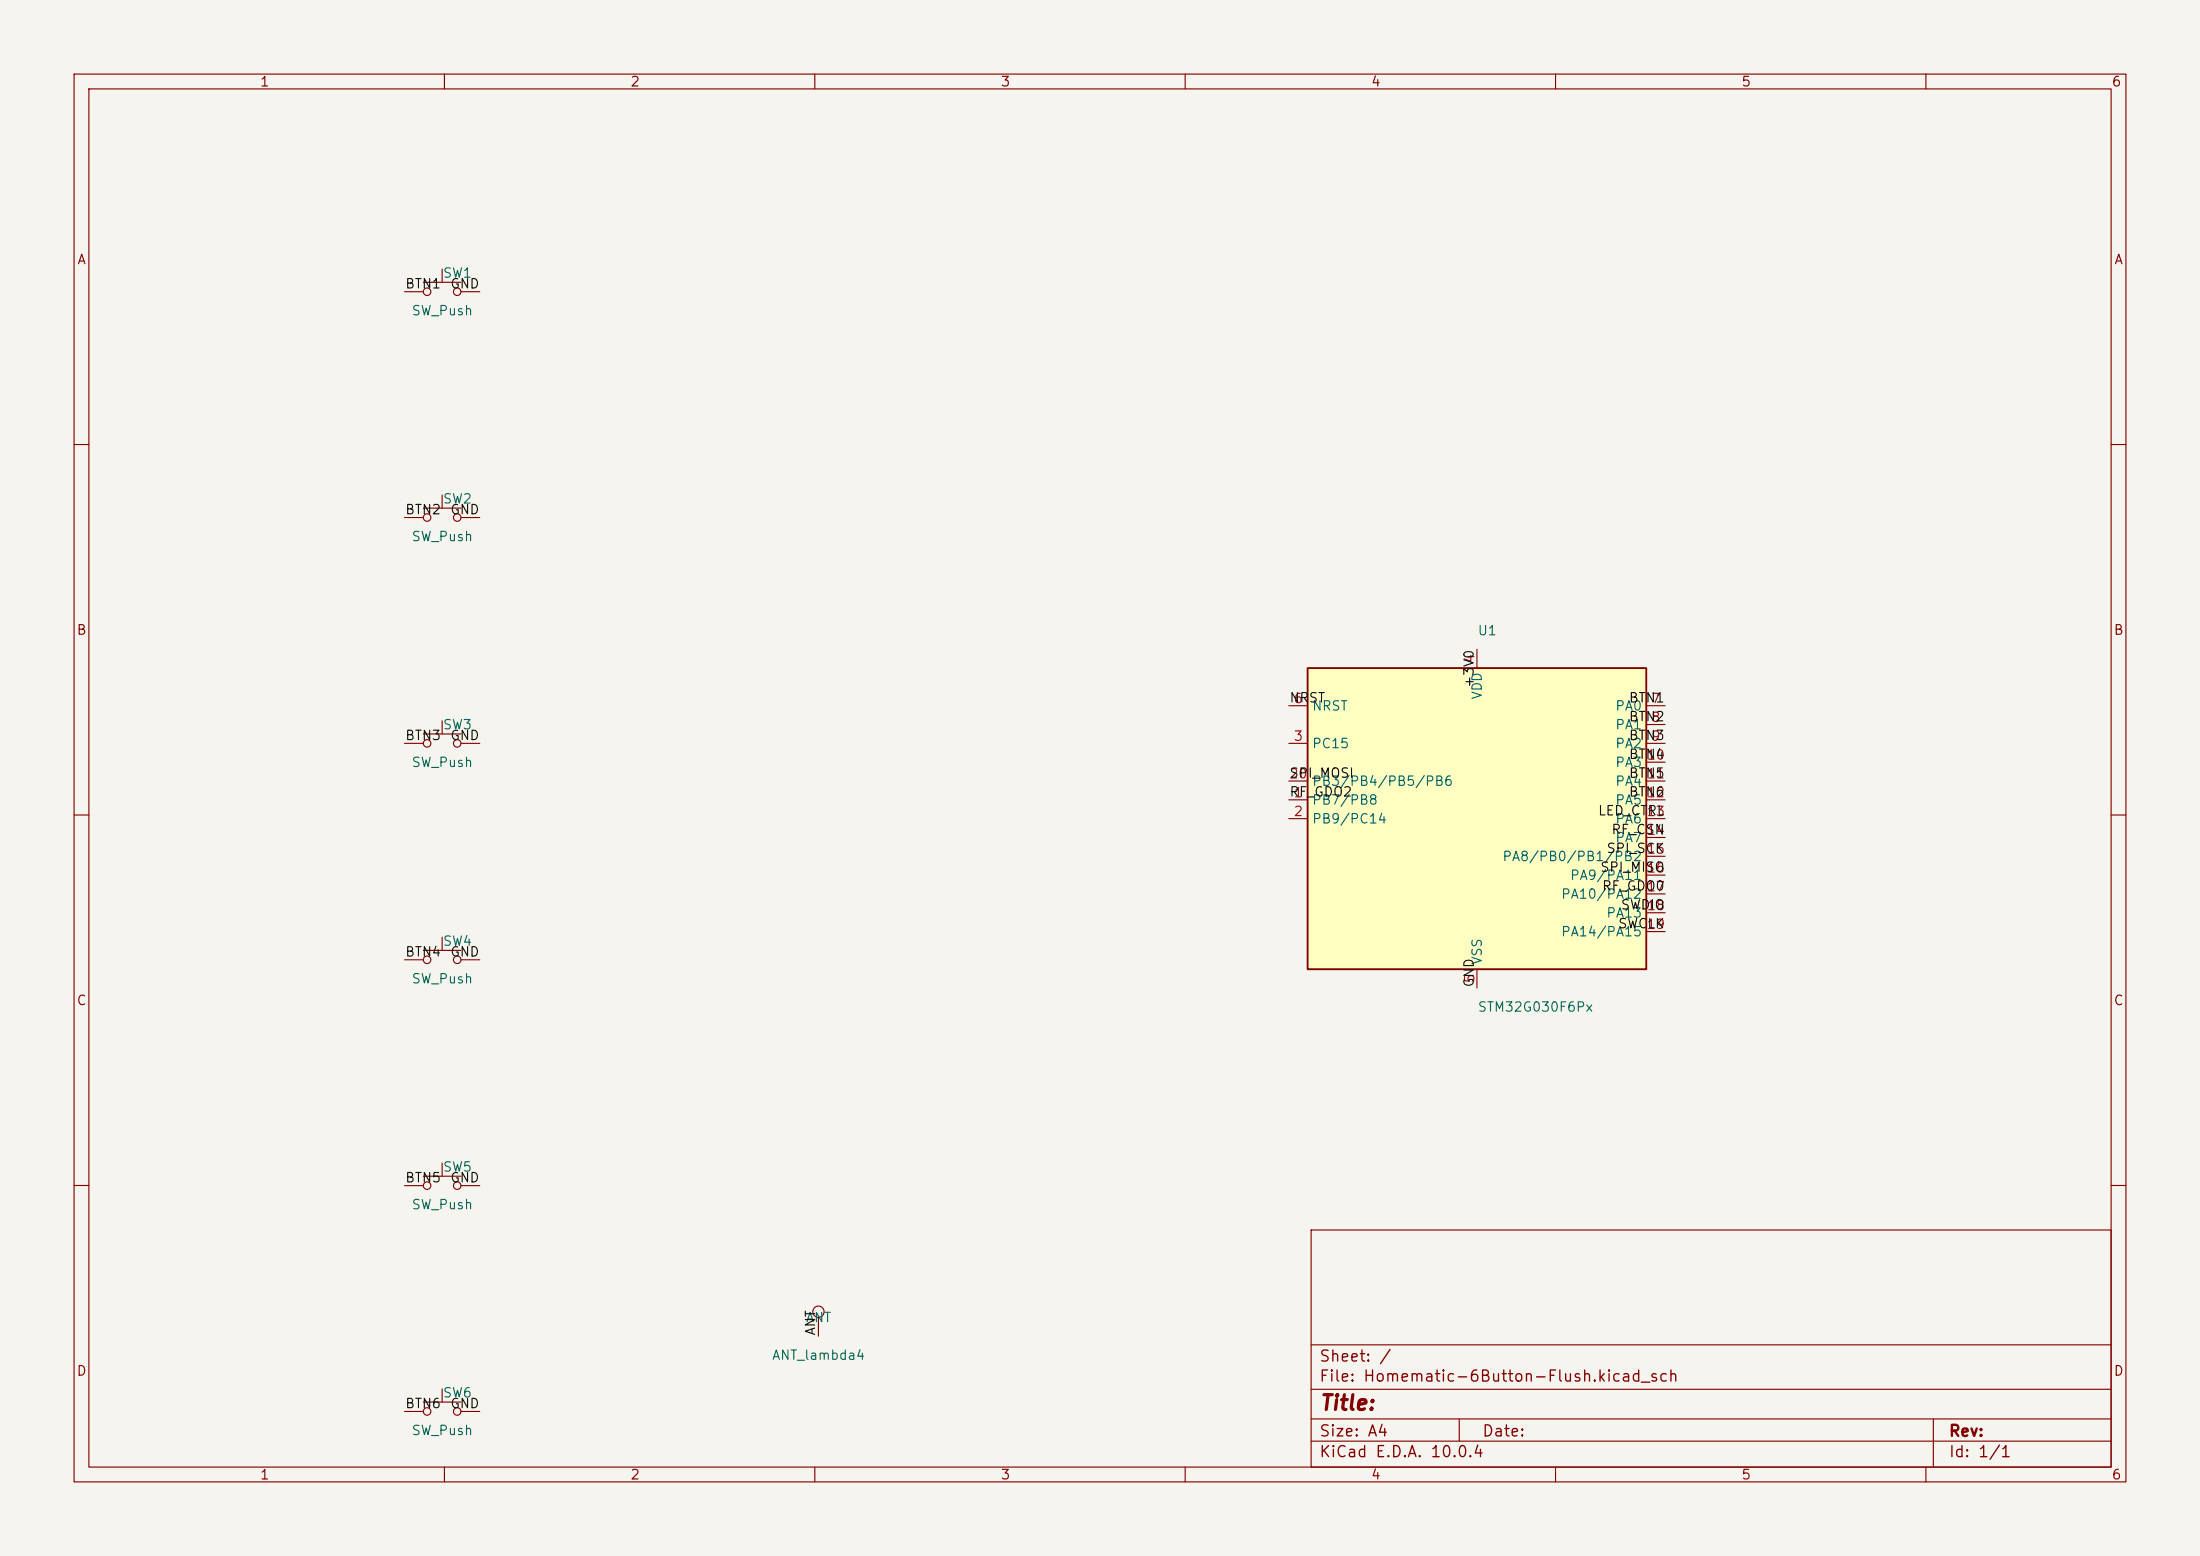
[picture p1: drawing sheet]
<svg xmlns="http://www.w3.org/2000/svg" width="297mm" height="210mm" viewBox="0 0 297 210" stroke-linecap="round" stroke-linejoin="round" font-family="sans-serif">
<path d="M0 0h297v210h-297z" fill="#f5f4ef" stroke="#f5f4ef" stroke-width=".14"/>
<g fill="none" stroke="#840000" stroke-width=".15">
<path d="M10 10h277v190h-277zM12 12h273v186h-273zM60 10v2M110 10v2M160 10v2M210 10v2M260 10v2M10 60h2M285 60h2M57.1 99.1h5.1M59.7 97.3v1.8M10 110h2"/>
<path d="M54.6 100.3h2.5M62.2 100.3h2.6M285 110h2M10 160h2M177 166h108v32h-108zM285 160h2M60 198v2M110 198v2M160 198v2M177 194.5h108M177 191.5h108M177 187.5h108"/>
<path d="M177 181.5h108M197 191.5v3M210 198v2M260 198v2M261 191.5v6.5"/>
<circle cx="57.7" cy="100.3" r=".51"/>
<circle cx="61.7" cy="100.3" r=".51"/>
</g>
<path d="M176.5 90.2h45.7v40.6h-45.7z" fill="#ffffc2"/>
<path d="M176.5 90.2h45.7v40.6h-45.7z" fill="none" stroke="#840000" stroke-width=".25"/>
<g fill="none" stroke="#840000" stroke-width=".15">
<path d="M54.6 39.4h2.5M57.1 38.1h5.1M59.7 36.3v1.8M62.2 39.4h2.6M54.6 69.9h2.5M57.1 68.6h5.1M59.7 66.8v1.8M62.2 69.9h2.6M174 95.3h2.5M199.4 87.6v2.6M222.2 95.3h2.6M222.2 97.8h2.6"/>
<path d="M174 108h2.5M174 110.5h2.5M174 100.3h2.5M174 105.4h2.5M222.2 108h2.6M222.2 110.5h2.6M222.2 100.3h2.6M222.2 102.9h2.6M222.2 105.4h2.6M222.2 113h2.6M222.2 115.6h2.6M222.2 118.1h2.6"/>
<path d="M54.6 129.5h2.5M57.1 128.3h5.1M59.7 126.5v1.8M62.2 129.5h2.6M199.4 130.8v2.6M222.2 120.7h2.6M222.2 123.2h2.6M222.2 125.7h2.6M57.1 158.8h5.1M59.7 157v1.8M54.6 160h2.5M62.2 160h2.6"/>
<path d="M110.5 177.8v2.5M54.6 190.5h2.5M57.1 189.2h5.1M59.7 187.5v1.7M62.2 190.5h2.6"/>
<circle cx="57.7" cy="39.4" r=".51"/>
<circle cx="61.7" cy="39.4" r=".51"/>
<circle cx="57.7" cy="69.9" r=".51"/>
<circle cx="61.7" cy="69.9" r=".51"/>
<circle cx="57.7" cy="129.5" r=".51"/>
<circle cx="61.7" cy="129.5" r=".51"/>
<circle cx="57.7" cy="160" r=".51"/>
<circle cx="61.7" cy="160" r=".51"/>
<circle cx="110.5" cy="177" r=".76"/>
<circle cx="57.7" cy="190.5" r=".51"/>
<circle cx="61.7" cy="190.5" r=".51"/>
</g>
<text font-size="2" fill="#840000" x="178" y="190.8">Title:</text>
<g font-size="1.5" fill="#840000">
<text x="178" y="184.2">Sheet: /</text>
<text x="178" y="186.9">File: Homematic-6Button-Flush.kicad_sch</text>
<text x="178" y="197.1">KiCad E.D.A. 10.0.4</text>
<text x="178" y="194.3">Size: A4</text>
<text x="200" y="194.3">Date:</text>
<text x="263" y="194.3">Rev:</text>
<text x="263" y="197.1">Id: 1/1</text>
</g>
<g font-size="1.3" fill="#840000">
<text x="35" y="12">1</text>
<text x="85" y="12">2</text>
<text x="135" y="12">3</text>
<text x="185" y="12">4</text>
<text x="235" y="12">5</text>
<text x="285" y="12">6</text>
<text x="10.3" y="36">A</text>
<text x="285.3" y="36">A</text>
<text x="10.3" y="86">B</text>
<text x="285.3" y="86">B</text>
<text x="10.3" y="136">C</text>
<text x="285.3" y="136">C</text>
<text x="10.3" y="186">D</text>
<text x="285.3" y="186">D</text>
<text x="35" y="200">1</text>
<text x="85" y="200">2</text>
<text x="135" y="200">3</text>
<text x="185" y="200">4</text>
<text x="235" y="200">5</text>
<text x="285" y="200">6</text>
</g>
<g font-size="1.3" fill="#0f0f0f">
<text x="54.6" y="39.2">BTN1</text>
<text x="60.7" y="39.2">GND</text>
<text x="54.6" y="69.7">BTN2</text>
<text x="60.7" y="69.7">GND</text>
<text x="174" y="95.1">NRST</text>
<text x="199.3" y="92.9" transform="rotate(-90 199.3 92.9)">+3V0</text>
<text x="219.8" y="95.1">BTN1</text>
<text x="54.6" y="100.2">BTN3</text>
<text x="60.7" y="100.2">GND</text>
<text x="219.8" y="97.7">BTN2</text>
<text x="219.8" y="100.2">BTN3</text>
<text x="174" y="107.8">RF_GDO2</text>
<text x="174" y="105.3">SPI_MOSI</text>
<text x="219.8" y="102.7">BTN4</text>
<text x="219.8" y="105.3">BTN5</text>
<text x="219.8" y="107.8">BTN6</text>
<text x="215.6" y="110.4">LED_CTRL</text>
<text x="217.5" y="112.9">RF_CSN</text>
<text x="215.9" y="118">SPI_MISO</text>
<text x="216.8" y="115.4">SPI_SCK</text>
<text x="216.2" y="120.5">RF_GDO0</text>
<text x="218.4" y="125.6">SWCLK</text>
<text x="218.7" y="123.1">SWDIO</text>
<text x="54.6" y="129.4">BTN4</text>
<text x="60.7" y="129.4">GND</text>
<text x="199.3" y="133.4" transform="rotate(-90 199.3 133.4)">GND</text>
<text x="54.6" y="159.9">BTN5</text>
<text x="60.7" y="159.9">GND</text>
<text x="110.4" y="180.3" transform="rotate(-90 110.4 180.3)">ANT</text>
<text x="54.6" y="190.4">BTN6</text>
<text x="60.7" y="190.4">GND</text>
</g>
<g font-size="1.3" fill="#006464">
<text x="59.7" y="37.8">SW1</text>
<text x="55.5" y="42.9">SW_Push</text>
<text x="59.7" y="68.3">SW2</text>
<text x="55.5" y="73.4">SW_Push</text>
<text x="199.4" y="86.1">U1</text>
<text x="200.4" y="94.5" transform="rotate(-90 200.4 94.5)">VDD</text>
<text x="59.7" y="98.8">SW3</text>
<text x="177" y="101.3">PC15</text>
<text x="177" y="96.2">NRST</text>
<text x="218" y="96.2">PA0</text>
<text x="218" y="98.8">PA1</text>
<text x="218" y="101.3">PA2</text>
<text x="55.5" y="103.8">SW_Push</text>
<text x="177" y="106.4">PB3/PB4/PB5/PB6</text>
<text x="218" y="103.8">PA3</text>
<text x="218" y="106.4">PA4</text>
<text x="177" y="108.9">PB7/PB8</text>
<text x="177" y="111.5">PB9/PC14</text>
<text x="218" y="108.9">PA5</text>
<text x="218" y="111.5">PA6</text>
<text x="202.7" y="116.5">PA8/PB0/PB1/PB2</text>
<text x="211.9" y="119.1">PA9/PA11</text>
<text x="218" y="114">PA7</text>
<text x="210.7" y="121.6">PA10/PA12</text>
<text x="216.8" y="124.2">PA13</text>
<text x="59.7" y="128">SW4</text>
<text x="200.4" y="130.3" transform="rotate(-90 200.4 130.3)">VSS</text>
<text x="210.7" y="126.7">PA14/PA15</text>
<text x="55.5" y="133.1">SW_Push</text>
<text x="199.4" y="136.9">STM32G030F6Px</text>
<text x="59.7" y="158.5">SW5</text>
<text x="55.5" y="163.5">SW_Push</text>
<text x="108.7" y="178.8">ANT</text>
<text x="104.1" y="183.9">ANT_lambda4</text>
<text x="59.7" y="188.9">SW6</text>
<text x="55.5" y="194">SW_Push</text>
</g>
<g font-size="1.3" fill="#a90000">
<text x="199.4" y="89.6" transform="rotate(-90 199.4 89.6)">4</text>
<text x="174.6" y="95.2">6</text>
<text x="222.8" y="95.2">7</text>
<text x="174.6" y="100.3">3</text>
<text x="222.8" y="97.8">8</text>
<text x="222.8" y="100.3">9</text>
<text x="173.9" y="105.4">20</text>
<text x="174.6" y="107.9">1</text>
<text x="222.2" y="102.8">10</text>
<text x="222.2" y="105.4">11</text>
<text x="222.2" y="107.9">12</text>
<text x="174.6" y="110.5">2</text>
<text x="222.2" y="110.5">13</text>
<text x="222.2" y="113">14</text>
<text x="222.2" y="115.5">15</text>
<text x="222.2" y="118.1">16</text>
<text x="222.2" y="120.6">17</text>
<text x="222.2" y="123.2">18</text>
<text x="222.2" y="125.7">19</text>
<text x="199.4" y="132.8" transform="rotate(-90 199.4 132.8)">5</text>
</g>
</svg>
